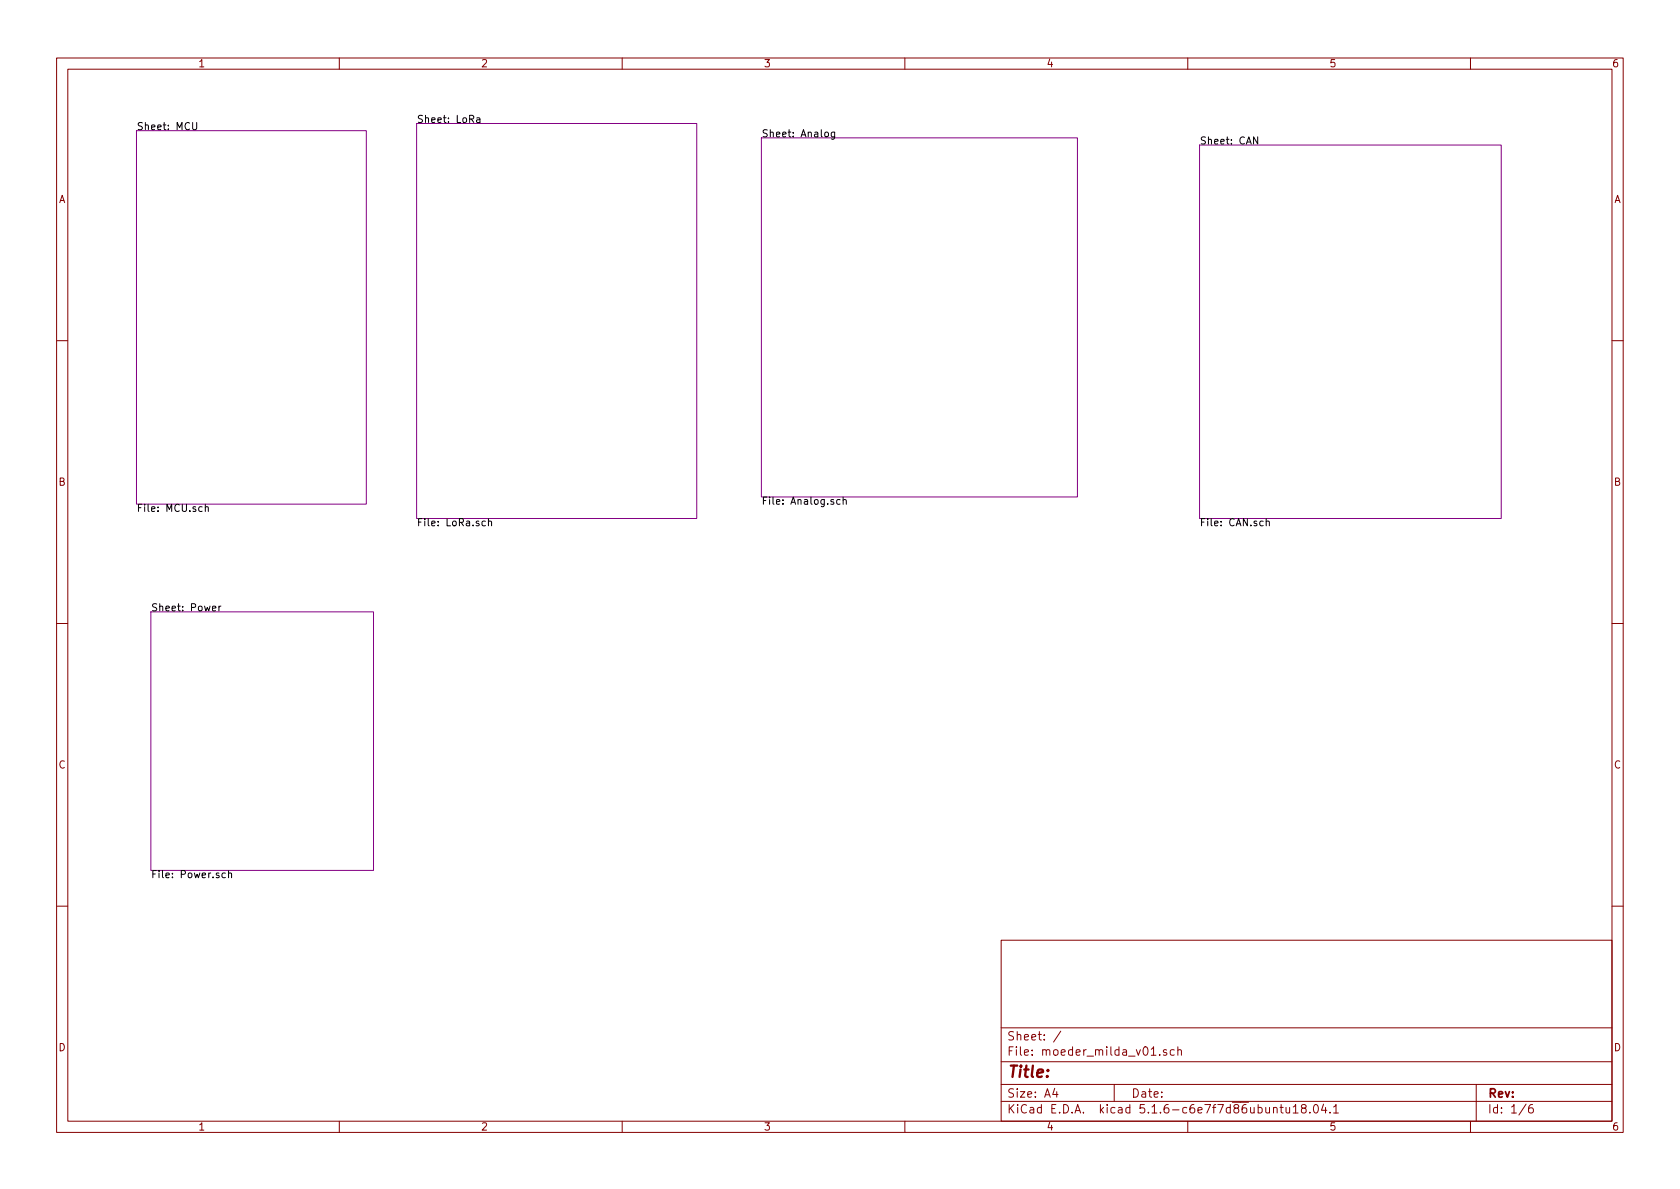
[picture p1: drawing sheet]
<svg xmlns="http://www.w3.org/2000/svg" width="297mm" height="210mm" viewBox="0 0 297 210" stroke-linecap="round" stroke-linejoin="round" font-family="sans-serif">
<g fill="none" stroke="#840000" stroke-width=".18">
<path d="M10 10.3h277v189.9h-277zM12 12.2h273v186.1h-273zM60 10.3v1.9M110 10.3v1.9M160 10.3v1.9M210 10.3v1.9M260 10.3v1.9M10 60.2h2M285 60.2h2M10 110.3h2M285 110.3h2M10 160.2h2"/>
<path d="M177 166.3h108v32h-108zM285 160.2h2M60 198.3v1.9M110 198.3v1.9M160 198.3v1.9M177 194.8h108M177 191.8h108M177 187.8h108M177 181.8h108M186.5 192.5l-.4 1h1M186.8 193v1M187.6 182.3l-1.3 2"/>
<path d="M197 191.8v3M205.1 186.5v.1M206.2 185.7l-.3-.1-.2 .2 .1 .2 .4 .2v.3h-.5M207.6 185.7l-.4-.1-.3 .3 .1 .6 .2 .1 .4-.1M208.3 185.7l.2-.1 .3 .1 .1 .9M208.3 185.1v1.5M210 198.3v1.9M225.2 196l.2-.2 .3 .1 .1 .9M226.3 195.8h.6M226.5 195.3v1.3l.4 .2M227.4 195.8l.1 .9 .3 .1 .2-.1M228 195.8v1"/>
<path d="M228.7 195.8l.4-.5v1.5M228.7 196.8h.8M230.4 196l-.3-.2v-.3a.48 .48 0 0 1 .8 0l-.1 .4-.7 .2v.4l.3 .3h.3l.2-.3v-.4l-.2-.1M231.6 196.7v.1M232.4 195.4l.2-.1a.8 .8 0 0 1 .5 .8 .8 .8 0 0 1-.5 .7 1 1 0 0 1-.2-1.4zM234 195.2l-.3 1.1h.9M234.4 195.8v1M235.2 196.7v.1M235.8 195.8l.4-.5v1.5M235.8 196.8h.9M260 198.3v1.9M261 191.8v6.5"/>
<path d="M269.8 195.2l-1.2 2M271 195.3a.62 .62 0 0 0-.7 .7v.7l.3 .1 .4-.1 .1-.5-.1-.2-.4-.1-.3 .3"/>
</g>
<path d="M24.1 23.1h40.7v66h-40.7zM73.7 21.8h49.5v69.9h-49.5zM134.6 24.4h55.9v63.5h-55.9zM212.1 25.6h53.3v66.1h-53.3zM26.7 108.2h39.3v45.7h-39.3z" fill="none" stroke="#840084" stroke-width=".18"/>
<g fill="none" stroke="#000" stroke-width=".18">
<path d="M34.1 21.7v1l.2 .2h.2l.3-.2v-1M84.3 20.9h.5l.1 .8M84.9 21.1l-.5 .1-.1 .2v.2h.6M145.9 23.4h.3l.3 .2-.1 .5-.4 .1-.1-.1zM147.6 23.4v1l-.3 .2h-.3M147.6 23.4h-.4l-.2 .2 .1 .5h.5M222.4 24.2v1.3l-.8-1.3v1.3M36.3 89.7l.2-.1 .3 .1v.7M36.3 89.2v1.2M85.8 92.2l-.4-.1-.2 .3 .1 .5h.5M86.4 92.3l.1-.2 .3 .1 .1 .8M86.4 91.7v1.3"/>
<path d="M148.5 88.4l-.3-.1-.3 .3 .2 .5h.4M149.1 88.5l.2-.2 .3 .1v.8M149.1 87.9v1.3M223.9 92.3l.2-.2 .3 .1v.8M223.9 91.7v1.3M37.6 107.6l.6-.1-.1-.3h-.4l-.1 .2v.6h.5M38.7 107.2v.8M39.1 107.2l-.4 .2M39.9 154.4h-.4l-.3 .2 .2 .6h.5M40.4 154.5l.2-.1h.3v.8M40.4 153.9v1.3"/>
</g>
<text font-size="2.8" fill="#840000" x="178" y="190.5">Title:</text>
<g font-size="2.1" fill="#840000">
<text x="178" y="184">Sheet: /</text>
<text x="178" y="186.7">File: moeder_milda_v01.sch</text>
<text x="178" y="196.9">KiCad E.D.A. kicad 5.1.6-c6e7f7d86ubuntu18.04.1</text>
<text x="178" y="194.1">Size: A4</text>
<text x="200" y="194.1">Date:</text>
<text x="263" y="194.1">Rev:</text>
<text x="263" y="196.9">Id: 1/6</text>
</g>
<g font-size="1.8" fill="#840000">
<text x="35" y="11.9">1</text>
<text x="85" y="11.9">2</text>
<text x="135" y="11.9">3</text>
<text x="185" y="11.9">4</text>
<text x="235" y="11.9">5</text>
<text x="285" y="11.9">6</text>
<text x="10.4" y="35.9">A</text>
<text x="285.4" y="35.9">A</text>
<text x="10.4" y="85.9">B</text>
<text x="285.4" y="85.9">B</text>
<text x="10.4" y="135.9">C</text>
<text x="285.4" y="135.9">C</text>
<text x="10.4" y="185.9">D</text>
<text x="285.4" y="185.9">D</text>
<text x="35" y="199.9">1</text>
<text x="85" y="199.9">2</text>
<text x="135" y="199.9">3</text>
<text x="185" y="199.9">4</text>
<text x="235" y="199.9">5</text>
<text x="285" y="199.9">6</text>
</g>
<g font-size="1.8">
<text x="24.1" y="23">Sheet: MCU</text>
<text x="73.7" y="21.7">Sheet: LoRa</text>
<text x="134.6" y="24.3">Sheet: Analog</text>
<text x="212.1" y="25.5">Sheet: CAN</text>
<text x="134.6" y="89.2">File: Analog.sch</text>
<text x="24.1" y="90.5">File: MCU.sch</text>
<text x="73.7" y="93.1">File: LoRa.sch</text>
<text x="212.1" y="93.1">File: CAN.sch</text>
<text x="26.7" y="108.1">Sheet: Power</text>
<text x="26.7" y="155.3">File: Power.sch</text>
</g>
</svg>
